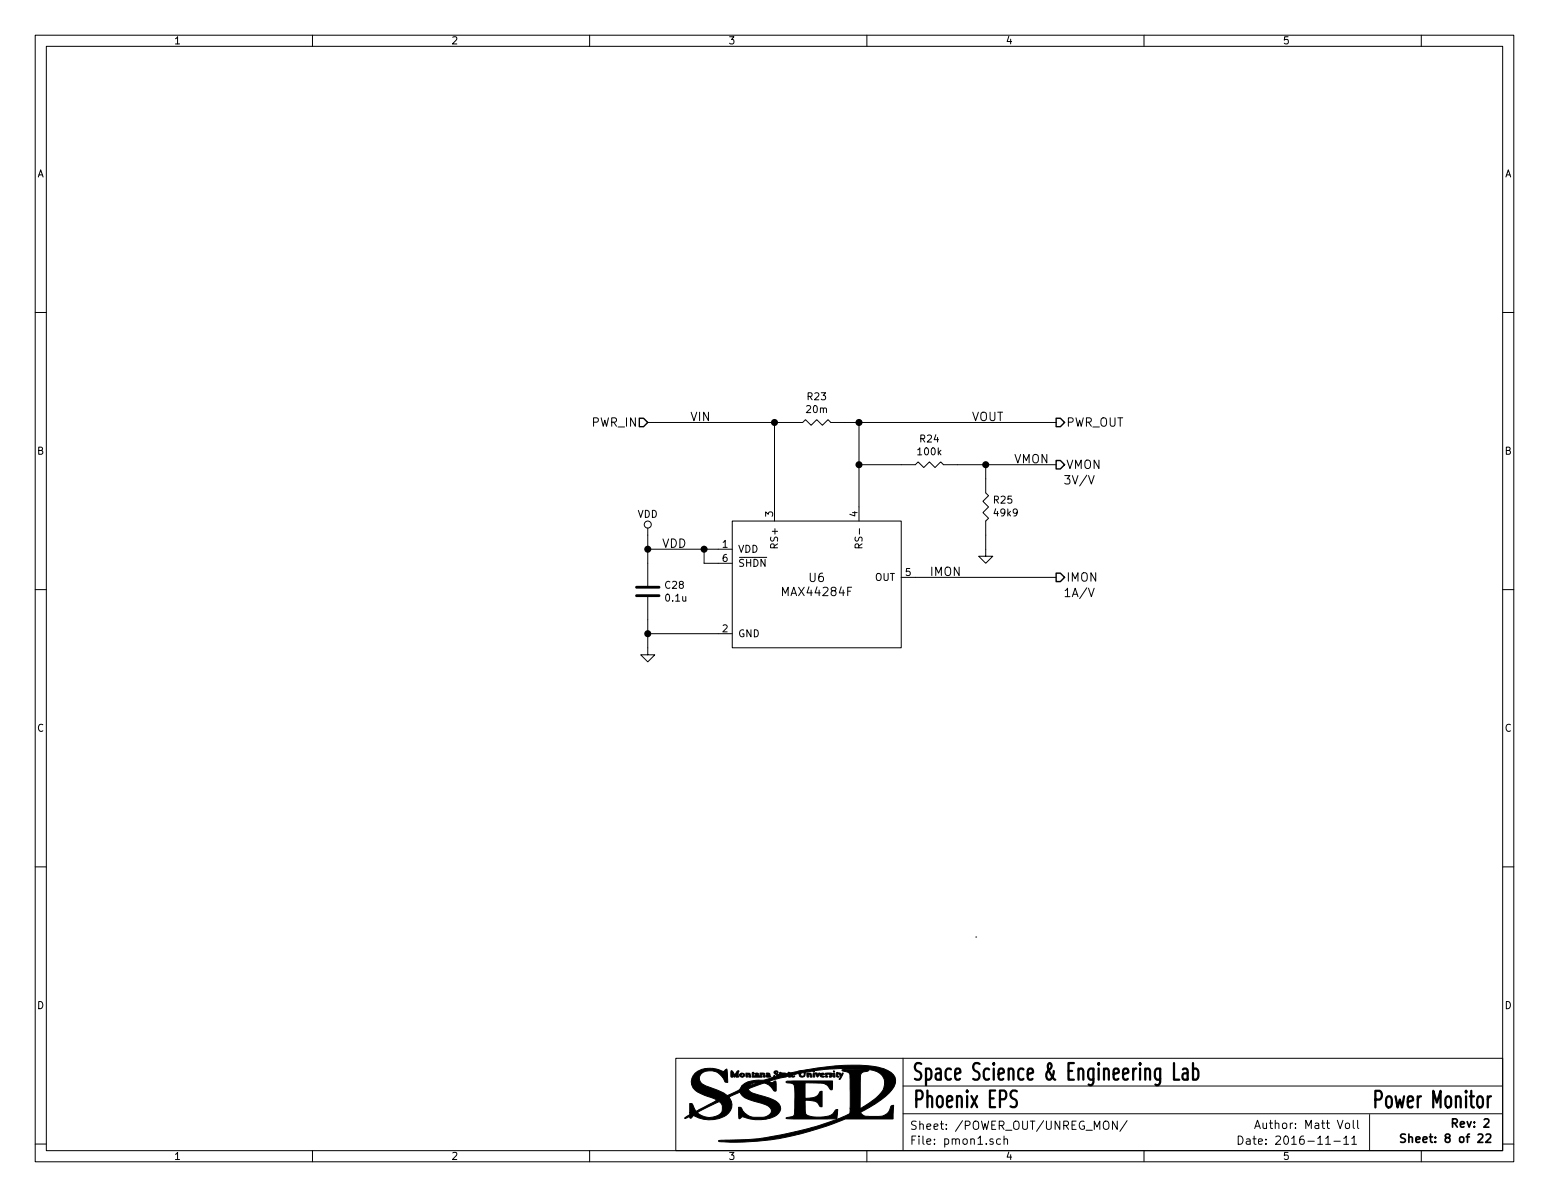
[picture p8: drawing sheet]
<svg xmlns="http://www.w3.org/2000/svg" width="279mm" height="216mm" viewBox="0 0 279 216" stroke-linecap="round" stroke-linejoin="round" font-family="sans-serif">
<g fill="none" stroke="#000" stroke-width=".18">
<path d="M6.3 6.4h266.7v203.2h-266.7zM8.4 8.4h262.6v199.1h-262.6zM56.4 6.4v2M106.3 6.4v2M156.4 6.4v2M206.3 6.4v2M256.4 6.4v2M6.3 56.4h2.1M271 56.4h2M116.8 76.2h28l.5-.5 1 1 1-1 1 1 1.1-1 .5 .5h40.6M139.7 76.2v17.8M154.9 76.2v17.8"/>
<path d="M116.8 95.3v10.4M116.8 99.1h15.3M127 99.1v2.5h5.1M132.1 94h30.5v22.8h-30.5zM154.9 98.8l-.1-.6-.4-.1-.2 .2v.5h1.3M154.9 83.8h10.2l.5-.5 1 1 1-1 1.1 1 1-1 .5 .5h20.3M177.8 83.8v5.1l.5 .5-1 1 1 1-1 1.1 1 1-.5 .5v6.3h1.3l-1.3 1.3-1.3-1.3h1.3M196.3 85.8l.5 1.5 .6-1.5M6.3 106.3h2.1M116.8 107.7v10.4h1.3l-1.3 1.3-1.2-1.3h1.2M116.8 114.3h15.3M162.6 104.1h27.9"/>
<path d="M196.3 106.1l.5 1.5 .6-1.5M271 106.3h2M6.3 156.4h2.1M271 156.4h2M176 169h.1M121.9 190.9h149.1v16.6h-149.1zM162.9 195.9h108M162.9 190.9v16.6M6.3 206.3h2.1M56.4 207.5v2.1M106.3 207.5v2.1M156.4 207.5v2.1"/>
<path d="M162.9 200.9h108M180.5 205.5l-.5-.1-.2 .3 .1 .6h.6M181.1 205.5l.2-.1 .4 .1v.9M181.1 204.9v1.5M201.5 202.2v1.5l-.8-1.5v1.5M203.3 202.1l-1.3 2M206.3 207.5v2.1M223.3 204.9a.76 .76 0 0 1 .9 .8 .76 .76 0 0 1-.9 .7zM224.8 205.5h.6l.1 .9M225.5 205.8h-.5l-.2 .2 .2 .4 .5-.1M226 205.4h.6M226.2 204.9v1.3l.4 .2"/>
<path d="M226.3 203.6l.5-1.5 .5 1.5M226.5 203.1h.7M227 205.9l.7-.1-.1-.3-.4-.1-.2 .2 .1 .7h.5M227.8 202.6v.8a.37 .37 0 0 0 .6 0M244.9 202.1v1.3l.2 .2M247 201v6.5M256.4 207.5v2.1M271 206.3h2M273 209.6h.1"/>
<circle cx="116.8" cy="94.6" r=".63"/>
</g>
<path d="M253.5 204.6l-.6-.1-.3 .3 .1 .3 .7 .4v.4l-.2 .1h-.6M254.1 205.2l.2-.1h.4l.1 .9M254.1 204.5v1.5M262 202.6l.7-.1 .2-.2-.1-.3-.2-.2h-.6v1.5" fill="none" stroke="#000" stroke-width=".3"/>
<path d="M248.1 198.3h.8a.97 .97 0 0 0 0-1.6h-.8v3" fill="none" stroke="#000" stroke-width=".41"/>
<g fill="#000" stroke="#000" stroke-width=".18">
<path d="M131.9 193.1l.2 .1 .4 .7 .4-.7 .2-.1 .2 .1a.84 .84 0 0 0 0 1h-.6l.2-.2-.1-.4-.3 .7-.4-.7 .1 .7-.3-.1zM133.5 193.6a.52 .52 0 0 1 .8 .4 .46 .46 0 0 1-.5 .3 .46 .46 0 0 1-.4-.5h.3v.3h.3v-.4l-.1-.1-.2 .2h-.3zM134.5 193.5a.68 .68 0 0 1 1 .8h-.4l-.1-.7-.2 .7h-.2zM135.7 193.4h.1l.2 .2v.6l.6-.1v-.1h-.4l.4-.4-.4 .1a.4 .4 0 0 1 .5-.1 .4 .4 0 0 1 .2 .5l.2 .1v-.7a.72 .72 0 0 1 .8 .2l.1 .6h-.3l-.1-.7-.2 .2 .1 .5h-1.8zM138.2 193.6a.51 .51 0 0 1 .6 0 .51 .51 0 0 1 .2 .5v.1l-.3 .1-.5-.1v-.2l.4 .1v-.1h-.4l.4-.2v-.2l-.3 .2zM145.5 193.5a.71 .71 0 0 1 1 .8h-.3l-.2-.7-.1 .6-.3 .1zM146.7 193.5a.44 .44 0 0 1 .1 .8l-.1-.1zM147 193.5h.4l.1 .4 .2-.3h.2l-.4 .7zM147.9 193.8l.5-.2-.4 .1a.42 .42 0 0 1 .7 0v.1l-.5 .2 .2 .2 .3-.1-.2 .2a.45 .45 0 0 1-.6-.5zM148.9 193.6h1.1l.1 .2-.3-.2 .3 .3v.2l-.5 .2v-.2h.3l-.5-.4-.3 .2 .2 .4h-.4zM141.8 195.1l1.2-.1h7.2l-.1 1.5h-.3a2.08 2.08 0 0 0-2.3-1.1l-2.3-.1v2.8a2.89 2.89 0 0 0 2.5-.8 .49 .49 0 0 1 .6-.5v2.8a.44 .44 0 0 1-.6-.4 1.21 1.21 0 0 0-1.1-.6l-1.4-.2v1.7a.92 .92 0 0 0 .9 1.2 5.7 5.7 0 0 0 4.1-.4l.3-.4a.51 .51 0 0 1 .6-.4l-.1 1.7h-7.8l-1.4-.1 .2-.2 .6-.1a.65 .65 0 0 0 .7-.8l.1-1.4a10.7 10.7 0 0 0-.2-3.6l-.6-.2-.7-.1zM150.3 193.5l.2 .1 .1 .7-.3-.1z"/>
<path d="M150.4 193.1l.1 .2h-.2zM150.9 193.4h.2a.58 .58 0 0 1 .7 .6l.1-.4 .2-.1-.5 1.1h-.3a.54 .54 0 0 0 .3-.5 .54 .54 0 0 0-.4-.4l-.1 .2 .2 .3-.2 .1a.57 .57 0 0 1-.2-.9zM125.4 193.6a4.8 4.8 0 0 1 5.1-.3l.6-.5 .2 2.4a.48 .48 0 0 1-.7-.4 2.7 2.7 0 0 0-4.1-1.2 1.38 1.38 0 0 0 .9 2.3l2.6 1 1.2 .7 1.1-.5a2.12 2.12 0 0 0 1.5-1.2h1.3l1.6-.7a2.24 2.24 0 0 0-1.7 .7h-1.2l.1-.1a5.2 5.2 0 0 1 3.5-1l1.9-.5 .3-.3 .2 .1h.3l-.4-.5-.1-.2 .2-.2h.4l.1 .1v.2l-.2-.2h-.3l.7 .7 .1-.2 .4 .1 .6-.1-.6-.1-.4 .1 .1-.4 1.1 .3 .5-.3a2.14 2.14 0 0 0 1.7-.2l1.2-.2a37.2 37.2 0 0 1 13.3-.5 4.2 4.2 0 0 1 2.9 1.8 2.19 2.19 0 0 1-.5 2.2 19.5 19.5 0 0 1-5.6 4.1l-.1 .1a1.56 1.56 0 0 0 1.8 .7h.6a2.7 2.7 0 0 0 2.7-.9l.5-1 .4-.1-.1 2.4h-8.6a49.2 49.2 0 0 1-22.8 4.1l-.1-.2h.5a57.1 57.1 0 0 0 23.1-4.8l.1-.9h1.8l.9-.5a7.9 7.9 0 0 0 3.4-3.3 2.36 2.36 0 0 0-2.3-3.2h-.4l-.1 .2-.4 .1a1.01 1.01 0 0 0-1 1.4l-.1 5.3h-1.8v-5a1.88 1.88 0 0 0-.2-1.5l-1.1-.3-.1-.2 3.9-.2a41.2 41.2 0 0 0-8.9 .4l-.1 .2-.4-.2-1.1 .2-.1 .6a.57 .57 0 0 1-.6 .3 .57 .57 0 0 1-.5-.5h.3l.2 .3h.4l.1-.5-.1-.1h-.3l-.3 .3-.6-.2-.9 .4a.26 .26 0 0 0 .5 .1l-.3 .2h-.3l-.4-.3v.1l.2 .1-.1 .1-.5-.2-.1 .1-2 .5-1.2 .4a.79 .79 0 0 0 1.2-.1l.1 .5v1.2l-.4 .1a2.32 2.32 0 0 0-1.9-1.4l-2.7 1a1.85 1.85 0 0 0 1.6 1 8.1 8.1 0 0 1 3.9 1.7 1.34 1.34 0 0 1-.4 2.1 7.3 7.3 0 0 1-6.2 .2l-.6 .4-.1-2.1a.41 .41 0 0 1 .6 .3 2.74 2.74 0 0 0 3 1.5 2.1 2.1 0 0 0 2.4-1.1 2.02 2.02 0 0 0-1.8-1.4 8 8 0 0 1-3.6-1.4l-.3-.6h-.1l-1.9 .9 .2 .3a2.19 2.19 0 0 1-1.1 3.2 5.9 5.9 0 0 1-5.5-.2l-.4 .5h-.2l-.1-.3-.9 .3 .9-.6v-.4h1.4a3 3 0 0 0 4.4-.2 1.27 1.27 0 0 0-.6-1.8l-3.8 2h-1.4v-1.7l.5 .1 .7 1.3 2.6-1.4a1.27 1.27 0 0 0 1-.6l-.4-.2a7.5 7.5 0 0 1-3.8-2.1 2.05 2.05 0 0 1 .4-2.5z"/>
</g>
<path d="M114.8 107.4h4.1M114.8 105.9h4.1" fill="none" stroke="#000" stroke-width=".51"/>
<g fill="#000" stroke="#000" stroke-width=".25">
<circle cx="139.7" cy="76.2" r=".51"/>
<circle cx="154.9" cy="76.2" r=".51"/>
<circle cx="116.8" cy="99.1" r=".51"/>
<circle cx="127" cy="99.1" r=".51"/>
<circle cx="154.9" cy="83.8" r=".51"/>
<circle cx="177.8" cy="83.8" r=".51"/>
<circle cx="116.8" cy="114.3" r=".51"/>
</g>
<path d="M115.3 75.4h.8l.7 .8-.7 .8h-.8zM190.5 75.4h.8l.7 .8-.7 .8h-.8zM190.5 83.1h.8l.7 .7-.7 .8h-.8zM190.5 103.4h.8l.7 .7-.7 .8h-.8z" fill="none" stroke="#000" stroke-width=".25"/>
<g font-size="4.2">
<text x="164.4" y="194.9">Space Science &amp; Engineering Lab</text>
<text x="164.5" y="199.8">Phoenix EPS</text>
<text x="250" y="199.9">Power Mon</text>
</g>
<g font-size="2.1">
<text x="106.8" y="77">PWR_IN</text>
<text x="124.5" y="75.9">VIN</text>
<text x="175.3" y="75.9">VOUT</text>
<text x="192.3" y="77">PWR_OUT</text>
<text x="182.9" y="83.6">VMON</text>
<text x="191.8" y="87.4">3V/V</text>
<text x="192.3" y="84.6">VMON</text>
<text x="119.4" y="98.8">VDD</text>
<text x="141.4" y="107.5">MAX44284F</text>
<text x="146" y="105">U6</text>
<text x="167.6" y="103.9">IMON</text>
<text x="191.8" y="107.7">1A/V</text>
<text x="192.3" y="104.9">IMON</text>
<text x="164.1" y="203.8">Sheet: /POWER_OUT/UNREG_MON/</text>
<text x="228.6" y="203.6">Author: Matt Voll</text>
<text x="262.8" y="203.4">Rev: 2</text>
<text x="164.1" y="206.5">File: pmon1.sch</text>
<text x="228.6" y="206.5">Date: 2016-11-11</text>
<text x="255.8" y="206.1">Sheet: 8 of 22</text>
</g>
<g font-size="1.8">
<text x="31.3" y="8">1</text>
<text x="81.4" y="8">2</text>
<text x="131.3" y="8">3</text>
<text x="181.4" y="8">4</text>
<text x="231.3" y="8">5</text>
<text x="6.7" y="32">A</text>
<text x="271.4" y="32">A</text>
<text x="145.6" y="74.5">20m</text>
<text x="145.7" y="72.2">R23</text>
<text x="6.7" y="82">B</text>
<text x="165.7" y="82.1">100k</text>
<text x="166" y="79.8">R24</text>
<text x="271.4" y="82">B</text>
<text x="115" y="93.4">VDD</text>
<text x="139.4" y="93.2" transform="rotate(-90 139.4 93.2)">3</text>
<text x="154.7" y="93.2" transform="rotate(-90 154.7 93.2)">4</text>
<text x="179.3" y="90.8">R25</text>
<text x="179.5" y="93.1">49k9</text>
<text x="130.3" y="98.8">1</text>
<text x="130.3" y="101.3">6</text>
<text x="133.1" y="99.7">VDD</text>
<text x="140.3" y="98.5" transform="rotate(-90 140.3 98.5)">RS+</text>
<text x="155.6" y="98" transform="rotate(-90 155.6 98)">RS-</text>
<text x="120" y="106.2">C28</text>
<text x="133.1" y="102.2">SHDN</text>
<text x="157.8" y="104.8">OUT</text>
<text x="163.3" y="103.9">5</text>
<text x="120.2" y="108.5">0.1u</text>
<text x="130.3" y="114">2</text>
<text x="133.1" y="114.9">GND</text>
<text x="6.7" y="132">C</text>
<text x="271.4" y="132">C</text>
<text x="6.7" y="182">D</text>
<text x="271.4" y="182">D</text>
<text x="31.3" y="209.2">1</text>
<text x="81.4" y="209.2">2</text>
<text x="131.3" y="209.2">3</text>
<text x="181.4" y="209.2">4</text>
<text x="231.3" y="209.2">5</text>
</g>
</svg>
